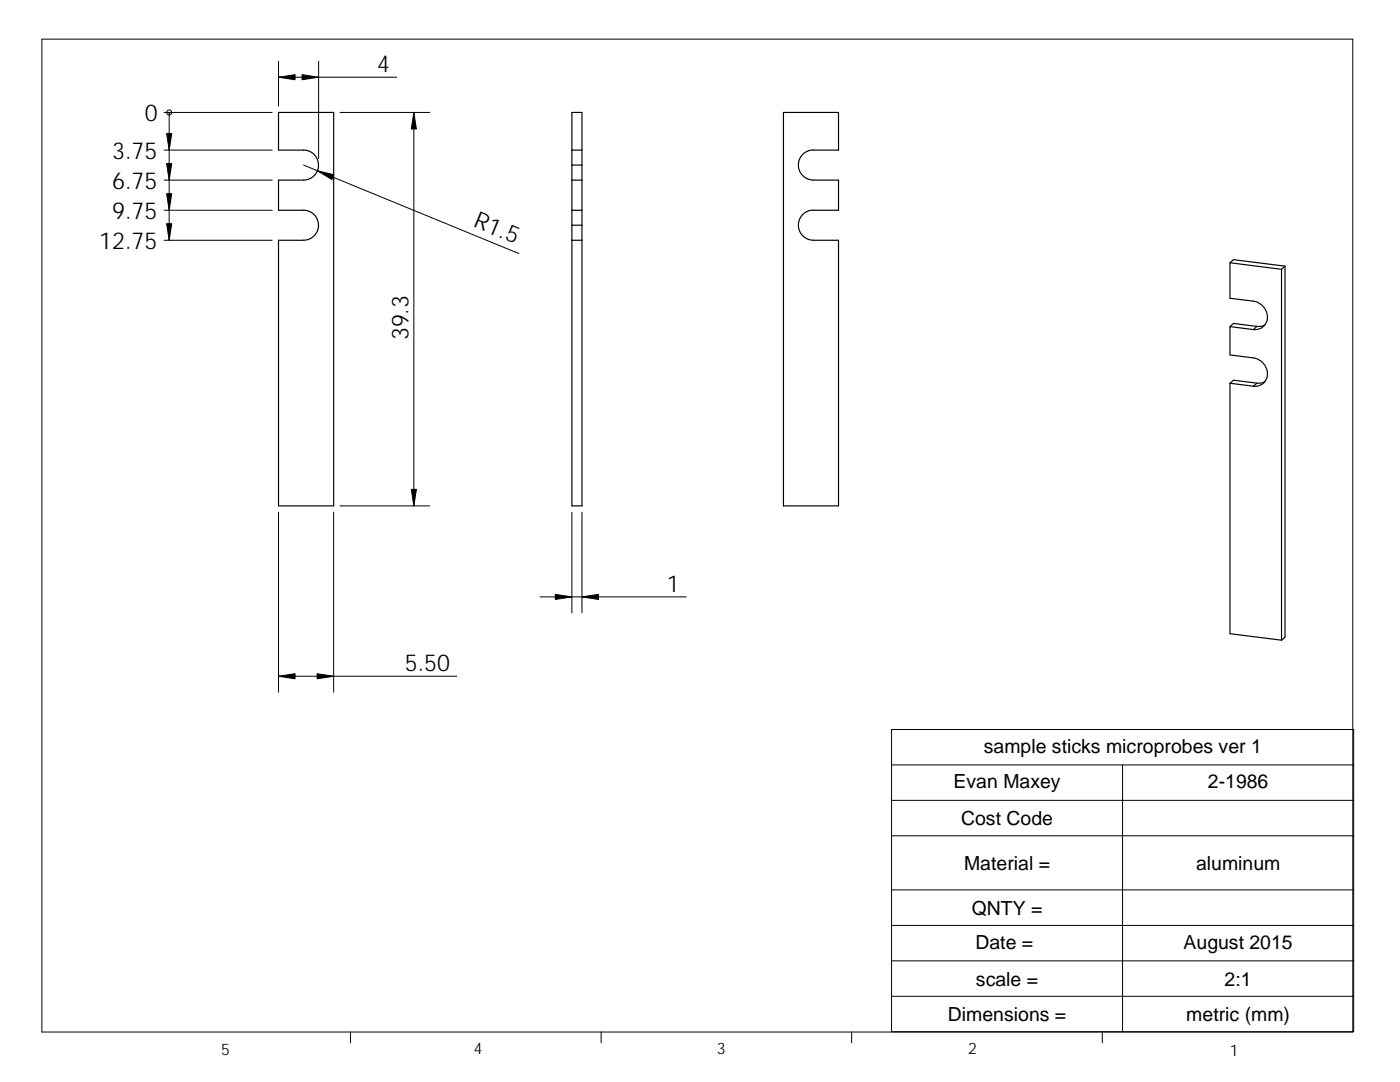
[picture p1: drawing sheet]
<svg xmlns="http://www.w3.org/2000/svg" width="279mm" height="216mm" viewBox="0 0 279 216" stroke-linecap="round" stroke-linejoin="round" font-family="sans-serif">
<g fill="none" stroke="#000" stroke-width=".2">
<path d="M8.4 7.8h261.6v198.1h-261.6zM55.6 15.4h23.6M55.6 12.2v9M63.6 12.2v19.5M32.7 22.4h21.6M32.7 30h21.6M32.7 35.9h21.6M33.8 22.4h.1M33.8 22.4v25.5M60.6 32.9l42.9 17.7M67.9 22.4h17.9M82.6 22.4v78.5"/>
<path d="M32.7 42h21.6M32.7 47.9h21.6M55.6 102.2v35.9M66.6 102.2v35.9M67.9 100.9h17.9M107.8 119.1h29.1M114.1 102.2v20.1M116.1 102.2v20.1M55.6 134.9h35.5M177.9 145.6h92.3v60.3h-92.3zM177.9 159.7h92.3M177.9 152.6h92.3"/>
<path d="M224 152.6v53.3M177.9 166.8h92.3M177.9 177.6h92.3M177.9 184.7h92.3M177.9 191.7h92.3M177.9 198.8h92.3M70 205.9v2.2M120 205.9v2.2M170 205.9v2.2M220 205.9v2.2"/>
<circle cx="33.8" cy="22.4" r=".51"/>
</g>
<g fill="none" stroke="#000" stroke-width=".23">
<path d="M114.1 22.4h2v7.6h-2zM114.1 32.9v3M114.1 30v2.9M114.1 35.9h2M114.1 35.9v6.1M114.1 32.9h2M116.1 32.9v3M116.1 30v2.9M116.1 35.9v6.1M60.6 47.9l1.4-.3 1.1-1 .5-1.3-.3-1.6-.9-1.1-1.1-.6h-5.7v-6.1h5.3l.9-.2 .8-.6 .6-.8 .3-.9v-1l-.6-1.3-.5-.5-.8-.5-.7-.1h-5.3v-7.6h11v78.5h-11v-53h5M114.1 44.9v3M114.1 42v2.9"/>
<path d="M114.1 47.9v53h2v-53M114.1 42h2M114.1 47.9h2M114.1 44.9h2M116.1 44.9v3M116.1 42v2.9M162.3 41.9l-.7 .1-.9 .4-.6 .5-.5 .8-.3 .9 .1 .8 .2 .8 .5 .8 .9 .6 1 .3h5.3v53h-10.9v-78.5h10.9v7.6h-5.7l-.6 .2-.7 .5-.5 .6-.4 .9-.1 1.1 .3 .9 .7 .9 .8 .6 1.2 .2h5v6.1h-5M245.5 52.4l10.3 1.3M245.5 52.4v7.1l4.6 .6a3.1 3.1 0 0 1 2 5.1 2.59 2.59 0 0 1-2 .6M245.5 52.4l.7-.6 10.3 1.3M256.5 53.1v74l-.7 .6M256.5 53.1l-.7 .6v74"/>
<path d="M245.5 65.2v5.6l4.6 .6a3.1 3.1 0 0 1 2 5.1 2.54 2.54 0 0 1-2 .6M245.5 76.5v49.9l10.3 1.3M245.5 65.2l4.6 .6M245.5 76.5l4.6 .6M250.8 65.1l-4.6-.6-.7 .7M250.8 76.5l-4.6-.6-.7 .6M252.5 64.8l-.8 .3h-.9l-.7 .7M252.5 76.1l-.8 .3-.9 .1-.7 .6"/>
</g>
<g fill="#000" stroke="#000" stroke-width=".2">
<path d="M55.6 15.4l3.3-.5v1z" fill-rule="evenodd"/>
<path d="M60.3 14.9l3.3 .5-3.3 .5z" fill-rule="evenodd"/>
<path d="M33.3 26.6h1l-.5 3.4z" fill-rule="evenodd"/>
<path d="M33.3 32.6h1l-.5 3.3z" fill-rule="evenodd"/>
<path d="M63.4 34.1l3.2 .8-.4 .9z" fill-rule="evenodd"/>
<path d="M82.6 22.4l.5 3.3h-1z" fill-rule="evenodd"/>
<path d="M33.3 38.7h1l-.5 3.3z" fill-rule="evenodd"/>
<path d="M33.3 44.6h1l-.5 3.3z" fill-rule="evenodd"/>
<path d="M82.1 97.6h1l-.5 3.3z" fill-rule="evenodd"/>
<path d="M110.8 118.6l3.3 .5-3.3 .5z" fill-rule="evenodd"/>
<path d="M116.1 119.1l3.3-.5v1z" fill-rule="evenodd"/>
<path d="M55.6 134.9l3.3-.5v1z" fill-rule="evenodd"/>
<path d="M63.3 134.4l3.3 .5-3.3 .5z" fill-rule="evenodd"/>
</g>
<g font-size="4.7">
<text x="75.3" y="14.4">4</text>
<text x="28.9" y="24.2">0</text>
<text x="22.4" y="31.7">3.75</text>
<text x="22.4" y="37.7">6.75</text>
<text x="22.4" y="43.7">9.75</text>
<text x="94.3" y="45.2" transform="rotate(22 94.3 45.2)">R1.5</text>
<text x="19.8" y="49.7">12.75</text>
<text x="81.5" y="67.9" transform="rotate(-90 81.5 67.9)">39.3</text>
<text x="133.1" y="118.1">1</text>
<text x="80.8" y="133.9">5.50</text>
</g>
<g font-size="3.9">
<text x="196.3" y="150.2">sample sticks microprobes ver 1</text>
<text x="190.3" y="157.3">Evan Maxey</text>
<text x="241.1" y="157.3">2-1986</text>
<text x="191.8" y="164.7">Cost Code</text>
<text x="192.4" y="173.6">Material =</text>
<text x="238.7" y="173.6">aluminum</text>
<text x="193.9" y="182.6">QNTY =</text>
<text x="194.7" y="189.3">Date =</text>
<text x="236.2" y="189.3">August 2015</text>
<text x="194.8" y="196.7">scale =</text>
<text x="244.4" y="196.7">2:1</text>
<text x="189.2" y="203.8">Dimensions =</text>
<text x="236.7" y="203.8">metric (mm)</text>
</g>
<g font-size="3.2">
<text x="44.2" y="210.4">5</text>
<text x="94.6" y="210.3">4</text>
<text x="143" y="210.4">3</text>
<text x="193.2" y="210.4">2</text>
<text x="245.4" y="210.7">1</text>
</g>
</svg>
